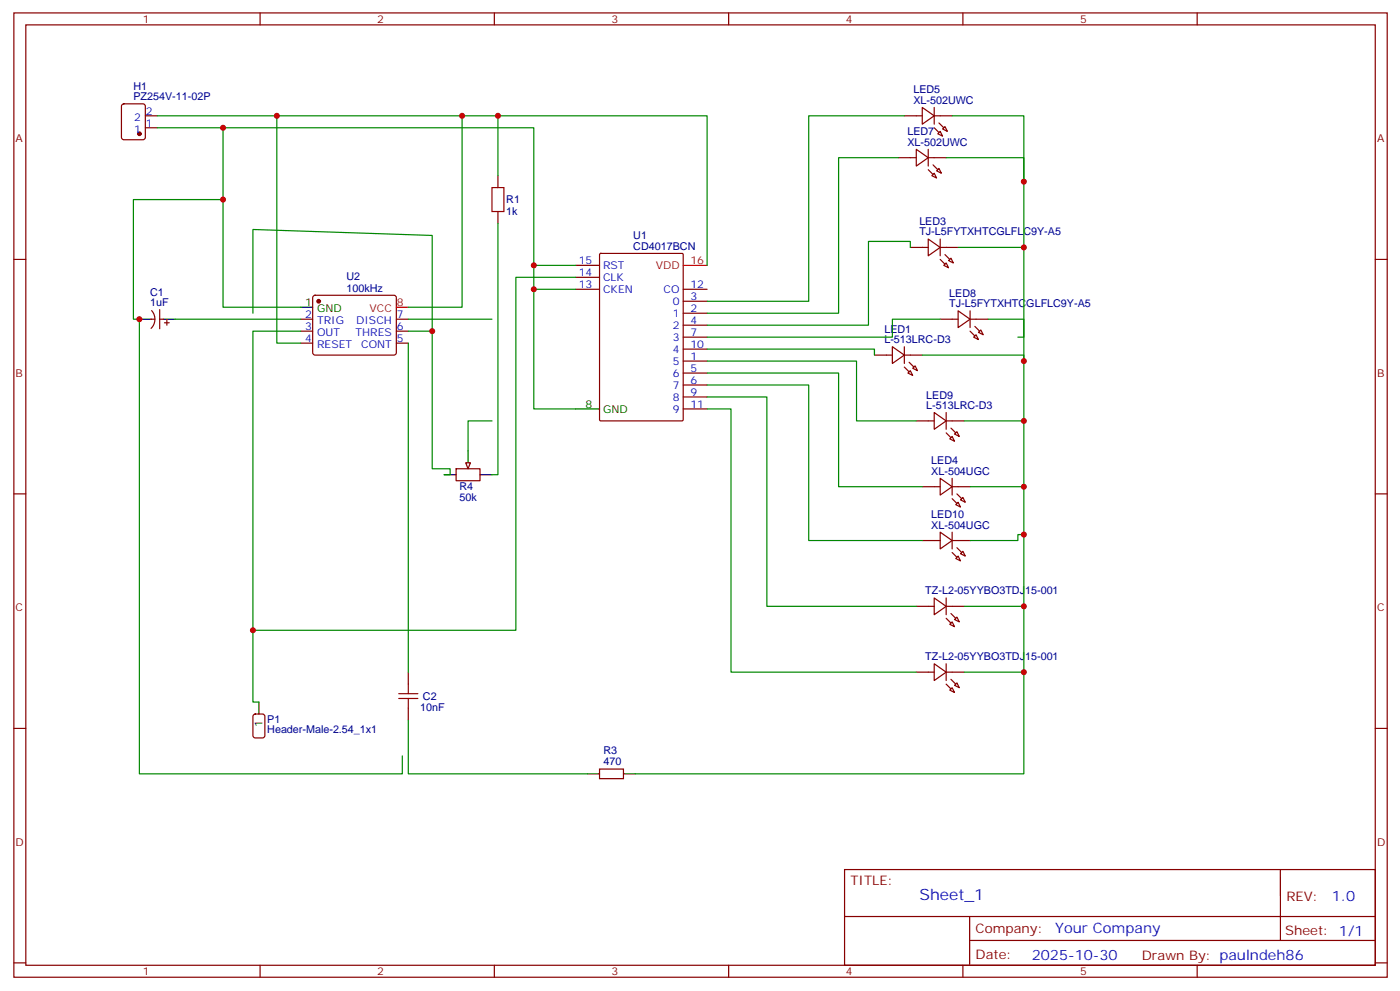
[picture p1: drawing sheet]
<svg xmlns="http://www.w3.org/2000/svg" width="413mm" height="292mm" viewBox="0 0 413 292" stroke-linecap="round" stroke-linejoin="round" font-family="sans-serif">
<g fill="none" stroke="#870000" stroke-width=".35">
<path d="M4.1 3.8h405.3v284.3h-405.3zM7.6 7.3h398.3v277.3h-398.3zM76.8 3.8v3.5M145.9 3.8v3.5M215.1 3.8v3.5M284.2 3.8v3.5M353.3 3.8v3.5M36.1 30.8l.4-.2h5.7l.6 .5 .1 9.4-.5 .6-5.9 .1-.6-.5-.1-9.4zM42.9 37.7h3.5M42.9 34.1h3.5M266.9 34.1h5.3M272.2 31.7l3.5 2.4-3.5 2.5z"/>
<path d="M275.7 34.1h5.3M275.7 31.7v4.9M276.8 39.4l.7-.7 .7 1.4zM278.2 38l.7-.7 .7 1.4zM147 51.8v3.5M4.1 76.5h3.5M147 62.4v3.5M169.9 78.2h7.1M177 74.9l.3-.2h24l.3 .2v48.9l-.1 .3h-24.2l-.3-.2zM268.7 73h5.3M274 70.5l3.5 2.5-3.5 2.4zM277.5 73h5.3"/>
<path d="M277.5 70.5v4.9M278.6 78.2l.7-.7 .7 1.5zM280 76.8l.7-.7 .7 1.4zM405.9 76.5h3.5M44.7 94.1h1M44.7 91.6a3.8 3.8 0 0 1-.1 5.2M47.1 94.1h1.1M47.1 91.3v5.6M48.5 95.2h1.5M49.2 94.5v1.4M88.8 94.1h3.5M88.8 97.6h3.5"/>
<path d="M92.5 87.3l.5-.2h23.3l.5 .2 .2 .5-.1 16.5-.6 .4-23.6-.1-.4-.6v-16.2zM117 94.1h3.5M117 97.6h3.5M169.9 85.3h7.1M169.9 81.8h7.1M201.6 92.4h7.1M201.6 88.8h7.1M201.6 95.9h7.1M201.6 99.4h7.1M201.6 85.3h7.1M88.8 101.2h3.5M117 101.2h3.5"/>
<path d="M201.6 106.5h7.1M201.6 110h7.1M201.6 113.5h7.1M201.6 117.1h7.1M201.6 102.9h7.1M258.1 104.7h5.3M263.4 102.2l3.5 2.5-3.5 2.5zM266.9 104.7h5.3M266.9 102.2v5M268 110l.7-.7 .7 1.4zM270.1 107.9l.7 1.4-1.4-.7zM134.6 138.2h7.1v3.5h-7.1z"/>
<path d="M201.6 120.6h7.1M4.1 145.6h3.5M272.2 143.5h5.3M277.5 141l3.5 2.5-3.5 2.5zM281 143.5h5.3M281 141v5M282.8 148.1l.7 1.4-1.4-.7zM283.5 147.4l.7-.7 .7 1.4zM405.9 145.6h3.5M270.4 178.8h5.3M275.7 176.3l3.6 2.5-3.6 2.5zM279.3 178.8h5.3"/>
<path d="M279.3 176.3v5M120.5 198.2v3.5M280.3 184.1l.7-.7 .7 1.4zM281.7 182.7l.7-.7 .7 1.4zM4.1 214.8h3.5M74.9 210.7l.5-.2h2.1l.6 .5 .1 5.9-.5 .6-2.3 .1-.7-.5-.1-5.9zM120.5 208.8v3.5M405.9 214.8h3.5M177 226.8h7v2.8h-7zM249.3 256.4h156.6v28.2h-156.6zM377.9 256.4v20.9M249.3 270.2h156.5"/>
<path d="M286.2 277.3h119.6M286.2 270.2v14.2M4.1 283.9h3.5M76.8 284.6v3.5M145.9 284.6v3.5M215.1 284.6v3.5M284.2 284.6v3.5M353.3 284.6v3.5M405.9 283.9h3.5"/>
</g>
<path d="M41.1 94.1h3.6M48.2 94.1h3.5M88.8 90.6h3.5M131.1 140h3.5M138.1 132.9v3.6M141.7 140h3.5M169.9 120.6h7.1M76.4 207v3.5M173.4 228.2h3.6M184 228.2h3.5" fill="none" stroke="#000" stroke-width=".35"/>
<path d="M201.6 78.2h7.1M117 90.6h3.5" fill="none" stroke="#f00" stroke-width=".35"/>
<g fill="#870000" stroke="#870000" stroke-width=".35">
<path d="M268.3 106.8l1.4 1.4z"/>
<path d="M266.9 108.2l1.4 1.4z"/>
<path d="M280.7 180.9l1.4 1.4z"/>
<path d="M279.3 182.3l1.4 1.4z"/>
<path d="M278.9 75.1l1.4 1.4z"/>
<path d="M277.5 76.5l1.4 1.4z"/>
<path d="M282.4 145.6l1.4 1.4z"/>
<path d="M281 147l1.4 1.4z"/>
<path d="M277.1 36.3l1.5 1.4z"/>
<path d="M275.7 37.7l1.4 1.4z"/>
<circle cx="94.1" cy="88.8" r=".53"/>
<circle cx="41.1" cy="39.4" r=".53"/>
</g>
<path d="M145.2 55.3h3.5v7.1h-3.5zM117.7 206h5.6M117.7 204.5h5.6M120.5 201.7v2.8M120.5 206v2.8" fill="none" stroke="#a10000" stroke-width=".35"/>
<path d="M137.4 136.5h1.5l-.8 1.7z" fill="#f0f0f0" stroke="#870000" stroke-width=".35"/>
<g fill="none" stroke="#870000" stroke-width=".35">
<path d="M265.1 46.5h5.3M270.4 44l3.6 2.5-3.6 2.5zM274 46.5h5.3M274 44v5M275 51.8l.7-.7 .7 1.4zM276.4 50.4l.7-.7 .7 1.4zM277.5 94.1h5.3M282.8 91.7l3.5 2.4-3.5 2.5zM286.3 94.1h5.3M286.3 91.7v4.9M287.4 99.4l.7-.7 .7 1.4zM289.5 97.3l.7 1.4-1.4-.7z"/>
<path d="M270.4 124.1h5.3M275.7 121.6l3.6 2.5-3.6 2.5zM279.3 124.1h5.3M279.3 121.6v5M280.3 129.4l.7-.7 .7 1.4zM281.7 128l.7-.7 .7 1.4zM272.2 159.4h5.3M277.5 156.9l3.5 2.5-3.5 2.5zM281 159.4h5.3M281 156.9v5M282.8 164l.7 1.4-1.4-.7zM283.5 163.3l.7-.7 .7 1.4z"/>
<path d="M270.4 198.2h5.3M275.7 195.7l3.6 2.5-3.6 2.5zM279.3 195.7v5M279.3 198.2h5.3M280.3 203.5l.7-.7 .7 1.4zM281.7 202.1l.7-.7 .7 1.4z"/>
</g>
<g fill="#870000" stroke="#870000" stroke-width=".35">
<path d="M275.4 48.6l1.4 1.4z"/>
<path d="M274 50l1.4 1.4z"/>
<path d="M287.7 96.2l1.4 1.4z"/>
<path d="M286.3 97.6l1.4 1.5z"/>
<path d="M280.7 126.2l1.4 1.4z"/>
<path d="M279.3 127.6l1.4 1.4z"/>
<path d="M282.4 161.5l1.4 1.4z"/>
<path d="M281 162.9l1.4 1.4z"/>
<path d="M280.7 200.3l1.4 1.4z"/>
<path d="M279.3 201.7l1.4 1.4z"/>
</g>
<g fill="none" stroke="#008700" stroke-width=".35">
<path d="M46.4 34.1h162.3v44.1M46.4 37.7h111.2v82.9h12.3M65.8 37.7v52.9h23M81.7 34.1v67.1h7.1M136.4 34.1v56.5h-15.9M147 34.1v17.7M266.9 34.1h-28.2v54.7h-30M281 34.1h21.2v19.5M65.8 58.8h-26.4v35.3h1.7v134.1h77.6v-5.3M265.1 46.5h-17.6v45.9h-38.8M279.3 46.5h22.9v26.5h-19.4M147 65.9v74.1h-1.8"/>
<path d="M157.6 78.2h12.3M268.7 73v-1.8h-12.4v24.7h-47.6M302.2 73v26.4h-1.8M51.7 94.1h37.1M74.6 92.4v-24.7l53 1.7v28.2h-7.1M88.8 97.6h-14.2v109.4h1.8M120.5 94.1h24.7M127.6 97.6v40.6h5.3v1.8h-1.8M157.6 85.3h12.3M169.9 81.8h-17.6v104h-77.7M277.5 94.1h-14.1v5.3h-54.7M291.6 94.1h10.6v12.4"/>
<path d="M120.5 101.2v97M208.7 106.5h44.1v17.6h17.6M208.7 110h38.8v33.5h24.7M208.7 113.5h30v45.9h33.5M208.7 117.1h17.6v61.7h44.1M208.7 102.9h49.4v1.8M272.2 104.7h30v19.4M145.2 124.1h-7.1v8.8M208.7 120.6h7.1v77.6h54.6M284.6 124.1h17.6v19.4M286.3 159.4h14.1v-1.8h1.8v21.2M286.3 143.5h15.9v14.1"/>
<path d="M284.6 178.8h17.6v19.4M284.6 198.2h17.6v30h-114.7M120.5 212.3v15.9h52.9"/>
</g>
<g fill="#c00">
<circle cx="157.6" cy="78.2" r=".88"/>
<circle cx="65.8" cy="37.7" r=".88"/>
<circle cx="302.2" cy="198.2" r=".88"/>
<circle cx="302.2" cy="178.8" r=".88"/>
<circle cx="302.2" cy="157.6" r=".88"/>
<circle cx="302.2" cy="143.5" r=".88"/>
<circle cx="302.2" cy="124.1" r=".88"/>
<circle cx="302.2" cy="106.5" r=".88"/>
<circle cx="302.2" cy="53.6" r=".88"/>
<circle cx="74.6" cy="185.8" r=".88"/>
<circle cx="157.6" cy="85.3" r=".88"/>
<circle cx="147" cy="34.1" r=".88"/>
<circle cx="302.2" cy="73" r=".88"/>
<circle cx="136.4" cy="34.1" r=".88"/>
<circle cx="81.7" cy="34.1" r=".88"/>
<circle cx="65.8" cy="58.8" r=".88"/>
<circle cx="41.1" cy="94.1" r=".88"/>
<circle cx="127.6" cy="97.6" r=".88"/>
</g>
<text font-size="4.6" fill="#00f" x="271.4" y="265.4">Sheet_1</text>
<g font-size="4.2" fill="#00f">
<text x="393.1" y="265.7">1.0</text>
<text x="311.4" y="275.2">Your Company</text>
<text x="304.5" y="283">2025-10-30</text>
</g>
<g font-size="3.9" fill="#800">
<text x="251" y="261">TITLE:</text>
<text x="379.7" y="265.7">REV:</text>
<text x="287.9" y="275.2">Company:</text>
<text x="379.3" y="275.8">Sheet: 1/1</text>
<text x="287.9" y="282.9">Date:</text>
<text x="337" y="282.9">Draw</text>
<text x="347.1" y="282.9">n By: paulndeh86</text>
</g>
<g font-size="3.2" fill="#800">
<text x="42.2" y="6.8">1</text>
<text x="111.3" y="6.8">2</text>
<text x="180.5" y="6.8">3</text>
<text x="249.6" y="6.8">4</text>
<text x="318.8" y="6.8">5</text>
<text x="4.6" y="41.9">A</text>
<text x="406.4" y="41.9">A</text>
<text x="4.6" y="111.1">B</text>
<text x="406.4" y="111.1">B</text>
<text x="4.6" y="180.2">C</text>
<text x="406.4" y="180.2">C</text>
<text x="4.6" y="249.3">D</text>
<text x="406.4" y="249.3">D</text>
<text x="42.2" y="287.6">1</text>
<text x="111.3" y="287.6">2</text>
<text x="180.5" y="287.6">3</text>
<text x="249.6" y="287.6">4</text>
<text x="318.8" y="287.6">5</text>
</g>
<g font-size="3.2" fill="#000080">
<text x="39.4" y="29.6">PZ254V-11-02P</text>
<text x="39.4" y="26.5">H1</text>
<text x="269.6" y="27.6">LED5</text>
<text x="269.6" y="30.6">XL-502UWC</text>
<text x="267.8" y="39.9">LED7</text>
<text x="267.8" y="43">XL-502UWC</text>
<text x="149.4" y="59.9">R1</text>
<text x="149.4" y="63.3">1k</text>
<text x="186.9" y="70.4">U1</text>
<text x="271.3" y="69.4">TJ-L5FYTXHTCGLFLC9Y-A5</text>
<text x="271.3" y="66.4">LED3</text>
<text x="186.9" y="73.6">CD4017BCN</text>
<text x="102.2" y="82.7">U2</text>
<text x="44.3" y="87.2">C1</text>
<text x="102.2" y="86">100kHz</text>
<text x="280.2" y="87.5">LED8</text>
<text x="44.3" y="90.2">1uF</text>
<text x="280.2" y="90.6">TJ-L5FYTXHTCGLFLC9Y-A5</text>
<text x="261" y="101.2">L-513LRC-D3</text>
<text x="261" y="98.1">LED1</text>
<text x="273.4" y="117.5">LED9</text>
<text x="273.4" y="120.6">L-513LRC-D3</text>
<text x="274.9" y="136.9">LED4</text>
<text x="274.9" y="140">XL-504UGC</text>
<text x="135.6" y="147.7">50k</text>
<text x="135.6" y="144.4">R4</text>
<text x="274.9" y="155.9">XL-504UGC</text>
<text x="274.9" y="152.8">LED10</text>
<text x="273.1" y="175.3">TZ-L2-05YYBO3TDJ15-001</text>
<text x="273.1" y="194.7">TZ-L2-05YYBO3TDJ15-001</text>
<text x="124" y="209.7">10nF</text>
<text x="124.8" y="206.4">C2</text>
<text x="78.9" y="213.1">P1</text>
<text x="78.9" y="216.2">Header-Male-2.54_1x1</text>
<text x="178.1" y="225.7">470</text>
<text x="178.1" y="222.4">R3</text>
</g>
<g font-size="3.2" fill="#00f">
<text x="39.6" y="35.6">2</text>
<text x="43.1" y="33.8">2</text>
<text x="39.6" y="39.1">1</text>
<text x="43.1" y="37.3">1</text>
<text x="170.8" y="77.9">15</text>
<text x="170.8" y="81.4">14</text>
<text x="178" y="79.3">RST</text>
<text x="178" y="82.8">CLK</text>
<text x="170.8" y="84.9">13</text>
<text x="178" y="86.4">CKEN</text>
<text x="195.9" y="86.4">CO</text>
<text x="198.6" y="89.9">0</text>
<text x="203.8" y="88.5">3</text>
<text x="203.8" y="84.9">12</text>
<text x="90.1" y="93.8">2</text>
<text x="93.6" y="95.5">TRIG</text>
<text x="105.1" y="95.5">DISCH</text>
<text x="117.2" y="93.8">7</text>
<text x="198.6" y="93.4">1</text>
<text x="203.8" y="92">2</text>
<text x="203.8" y="95.5">4</text>
<text x="90.1" y="97.3">3</text>
<text x="90.1" y="100.8">4</text>
<text x="93.6" y="99.1">OUT</text>
<text x="105" y="99.1">THRES</text>
<text x="117.2" y="100.8">5</text>
<text x="117.2" y="97.3">6</text>
<text x="198.6" y="96.9">2</text>
<text x="198.6" y="100.5">3</text>
<text x="203.8" y="99.1">7</text>
<text x="93.6" y="102.6">RESET</text>
<text x="106.6" y="102.6">CONT</text>
<text x="198.6" y="107.5">5</text>
<text x="198.6" y="104">4</text>
<text x="203.8" y="106.1">1</text>
<text x="203.8" y="102.6">10</text>
<text x="198.6" y="111.1">6</text>
<text x="203.8" y="109.6">5</text>
<text x="203.8" y="113.2">6</text>
<text x="198.6" y="114.6">7</text>
<text x="198.6" y="118.1">8</text>
<text x="203.8" y="116.7">9</text>
<text x="198.6" y="121.6">9</text>
<text x="203.8" y="120.2">11</text>
</g>
<g font-size="3.2" fill="#f00">
<text x="203.8" y="77.9">16</text>
<text x="193.5" y="79.3">VDD</text>
<text x="109.1" y="92">VCC</text>
<text x="117.2" y="90.2">8</text>
</g>
<g font-size="3.2">
<text x="90.1" y="90.2">1</text>
<text x="93.6" y="92">GND</text>
<text x="172.8" y="120.2">8</text>
<text x="178" y="121.6">GND</text>
<text x="77.5" y="214.3" transform="rotate(-90 77.5 214.3)">1</text>
</g>
</svg>
